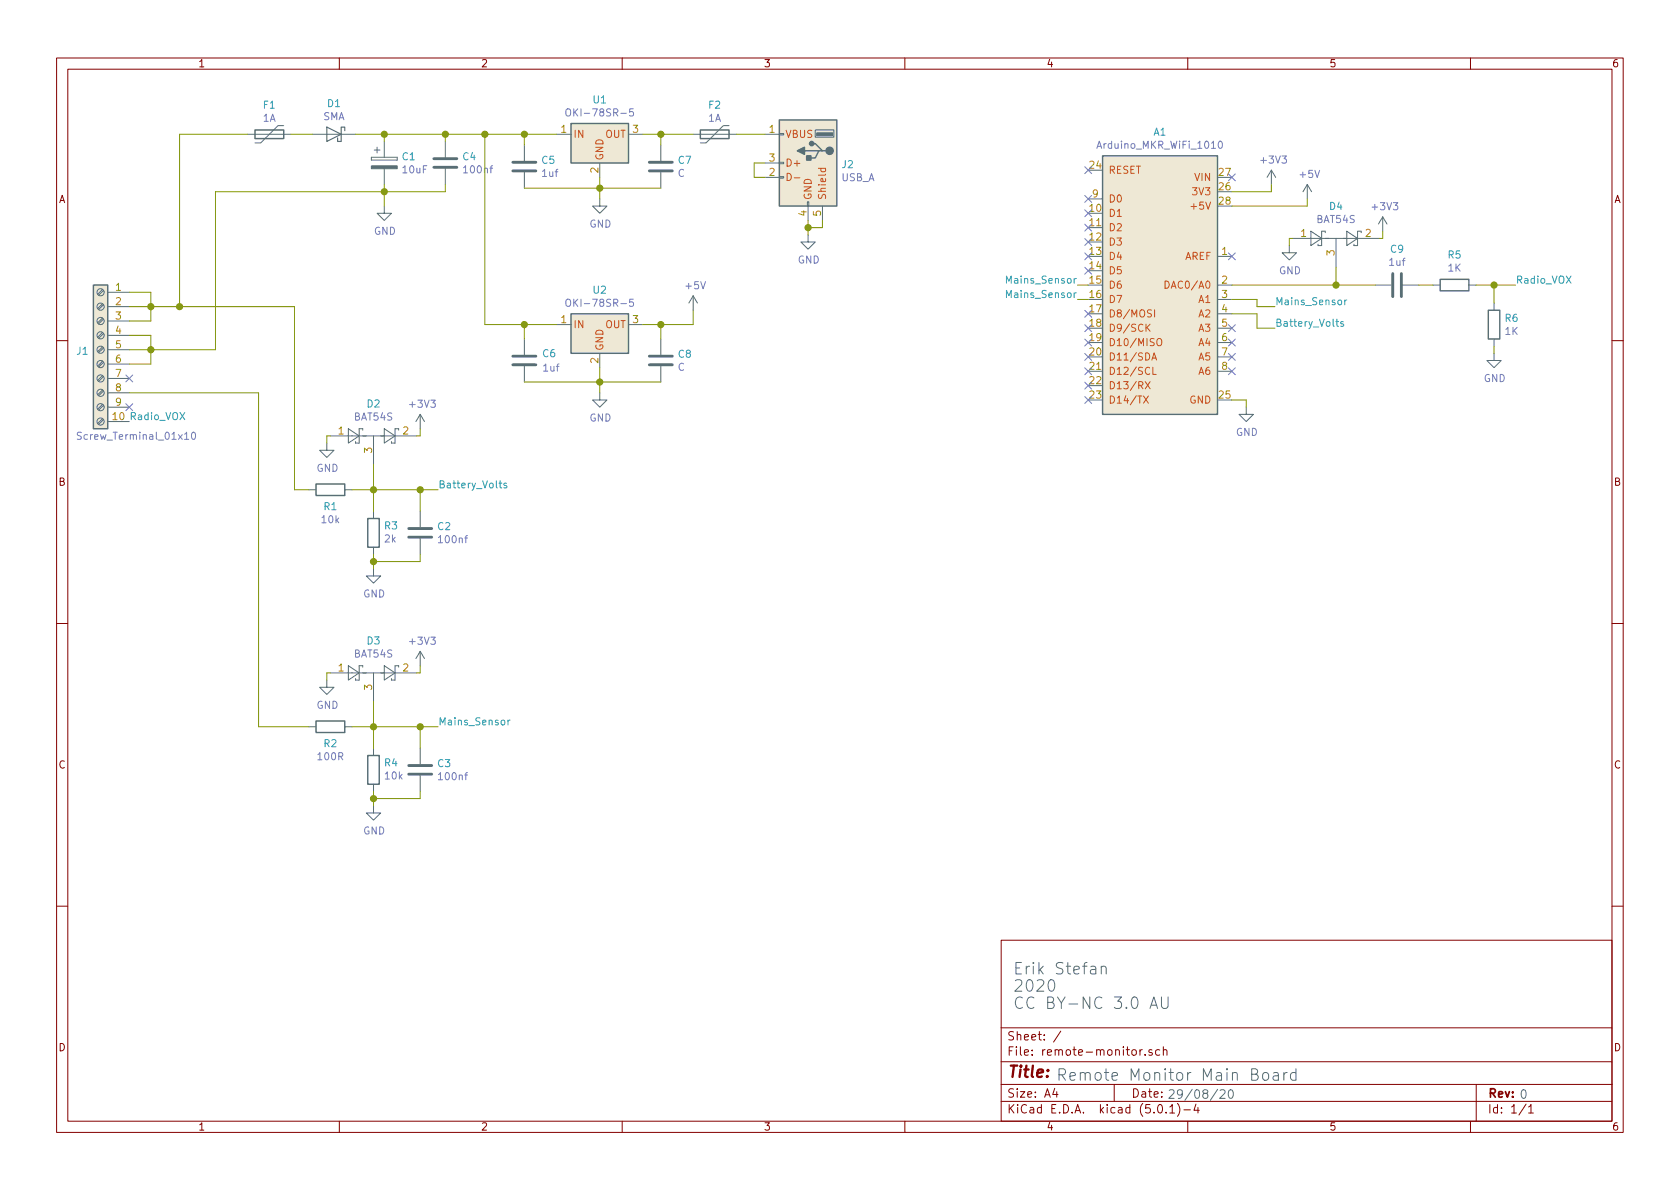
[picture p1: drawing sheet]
EESchema Schematic File Version 4
LIBS:remote-monitor-cache
EELAYER 26 0
EELAYER END
$Descr A4 11693 8268
encoding utf-8
Sheet 1 1
Title ""
Date ""
Rev ""
Comp ""
Comment1 ""
Comment2 ""
Comment3 ""
Comment4 ""
$EndDescr
$Comp
L Device:D_Schottky D1
U 1 1
P 2325 925
F 0 "D1" H 2325 1141 50  0000 C CNN
F 1 "SMA" H 2325 1050 50  0000 C CNN
F 2 "Diode_SMD:D_SMA" H 2325 925 50  0001 C CNN
F 3 "~" H 2325 925 50  0001 C CNN
	1    2325 925 
	-1   0    0    -1  
$EndComp
$Comp
L Device:R R1
U 1 1
P 2300 3400
F 0 "R1" V 2415 3400 50  0000 C CNN
F 1 "10k" V 2506 3400 50  0000 C CNN
F 2 "Resistor_SMD:R_1206_3216Metric" V 2230 3400 50  0001 C CNN
F 3 "~" H 2300 3400 50  0001 C CNN
	1    2300 3400
	0    1    1    0   
$EndComp
$Comp
L Device:CP C1
U 1 1
P 2675 1125
F 0 "C1" H 2793 1171 50  0000 L CNN
F 1 "10uF" H 2793 1080 50  0000 L CNN
F 2 "Capacitor_SMD:CP_Elec_5x4.5" H 2713 975 50  0001 C CNN
F 3 "~" H 2675 1125 50  0001 C CNN
	1    2675 1125
	1    0    0    -1  
$EndComp
$Comp
L power:GND #PWR05
U 1 1
P 2675 1425
F 0 "#PWR05" H 2675 1175 50  0001 C CNN
F 1 "GND" H 2680 1252 50  0000 C CNN
F 2 "" H 2675 1425 50  0001 C CNN
F 3 "" H 2675 1425 50  0001 C CNN
	1    2675 1425
	1    0    0    -1  
$EndComp
Wire Wire Line
	2675 1275 2675 1325
Wire Wire Line
	2475 925  2675 925 
Wire Wire Line
	2675 975  2675 925 
$Comp
L power:GND #PWR09
U 1 1
P 4175 2725
F 0 "#PWR09" H 4175 2475 50  0001 C CNN
F 1 "GND" H 4180 2552 50  0000 C CNN
F 2 "" H 4175 2725 50  0001 C CNN
F 3 "" H 4175 2725 50  0001 C CNN
	1    4175 2725
	1    0    0    -1  
$EndComp
Wire Wire Line
	4825 2250 4825 2150
$Comp
L power:+5V #PWR010
U 1 1
P 4825 2150
F 0 "#PWR010" H 4825 2000 50  0001 C CNN
F 1 "+5V" H 4840 2323 50  0000 C CNN
F 2 "" H 4825 2150 50  0001 C CNN
F 3 "" H 4825 2150 50  0001 C CNN
	1    4825 2150
	1    0    0    -1  
$EndComp
Connection ~ 2600 3400
Wire Wire Line
	2600 3400 2925 3400
$Comp
L Device:R R3
U 1 1
P 2600 3700
F 0 "R3" H 2530 3654 50  0000 R CNN
F 1 "2k" H 2530 3745 50  0000 R CNN
F 2 "Resistor_SMD:R_1206_3216Metric" V 2530 3700 50  0001 C CNN
F 3 "~" H 2600 3700 50  0001 C CNN
	1    2600 3700
	-1   0    0    1   
$EndComp
Wire Wire Line
	2600 3400 2600 3550
Wire Wire Line
	2450 3400 2600 3400
$Comp
L power:GND #PWR03
U 1 1
P 2600 3950
F 0 "#PWR03" H 2600 3700 50  0001 C CNN
F 1 "GND" H 2605 3777 50  0000 C CNN
F 2 "" H 2600 3950 50  0001 C CNN
F 3 "" H 2600 3950 50  0001 C CNN
	1    2600 3950
	1    0    0    -1  
$EndComp
Wire Wire Line
	2600 3850 2600 3900
$Comp
L Device:C C2
U 1 1
P 2925 3700
F 0 "C2" H 3040 3746 50  0000 L CNN
F 1 "100nf" H 3040 3655 50  0000 L CNN
F 2 "Capacitor_SMD:C_1206_3216Metric" H 2963 3550 50  0001 C CNN
F 3 "~" H 2925 3700 50  0001 C CNN
	1    2925 3700
	1    0    0    -1  
$EndComp
Wire Wire Line
	2925 3400 2925 3550
Connection ~ 2925 3400
Wire Wire Line
	2925 3400 3050 3400
Wire Wire Line
	2925 3850 2925 3900
Wire Wire Line
	2925 3900 2600 3900
Connection ~ 2600 3900
Wire Wire Line
	2600 3900 2600 3950
Text Label 3050 3400 0    50   ~ 0
Battery_Volts
Text Label 3050 5050 0    50   ~ 0
Mains_Sensor
$Comp
L 1.remote-monitor:Arduino_MKR_WiFi_1010 A1
U 1 1
P 8075 1975
F 0 "A1" H 8075 3042 50  0000 C CNN
F 1 "Arduino_MKR_WiFi_1010" H 8075 2951 50  0000 C CNN
F 2 "remote-monitor:Arduino_MKR_1010" H 8075 1975 50  0001 C CNN
F 3 "" H 8075 1975 50  0001 C CNN
	1    8075 1975
	1    0    0    -1  
$EndComp
Text Label 8875 2125 0    50   ~ 0
Mains_Sensor
Text Label 8875 2275 0    50   ~ 0
Battery_Volts
Wire Wire Line
	8575 2075 8750 2075
Wire Wire Line
	8750 2075 8750 2125
Wire Wire Line
	8750 2125 8875 2125
Wire Wire Line
	8575 2175 8750 2175
Wire Wire Line
	8750 2175 8750 2275
Wire Wire Line
	8750 2275 8875 2275
$Comp
L power:GND #PWR012
U 1 1
P 8675 2825
F 0 "#PWR012" H 8675 2575 50  0001 C CNN
F 1 "GND" H 8680 2652 50  0000 C CNN
F 2 "" H 8675 2825 50  0001 C CNN
F 3 "" H 8675 2825 50  0001 C CNN
	1    8675 2825
	1    0    0    -1  
$EndComp
$Comp
L power:+5V #PWR015
U 1 1
P 9100 1375
F 0 "#PWR015" H 9100 1225 50  0001 C CNN
F 1 "+5V" H 9115 1548 50  0000 C CNN
F 2 "" H 9100 1375 50  0001 C CNN
F 3 "" H 9100 1375 50  0001 C CNN
	1    9100 1375
	1    0    0    -1  
$EndComp
Wire Wire Line
	9100 1425 9100 1375
Wire Wire Line
	8575 2775 8675 2775
Wire Wire Line
	8675 2775 8675 2825
Connection ~ 2675 1325
Wire Wire Line
	2675 1325 2675 1425
$Comp
L power:+3V3 #PWR06
U 1 1
P 2925 2975
F 0 "#PWR06" H 2925 2825 50  0001 C CNN
F 1 "+3V3" H 2940 3148 50  0000 C CNN
F 2 "" H 2925 2975 50  0001 C CNN
F 3 "" H 2925 2975 50  0001 C CNN
	1    2925 2975
	1    0    0    -1  
$EndComp
$Comp
L power:GND #PWR08
U 1 1
P 4175 1375
F 0 "#PWR08" H 4175 1125 50  0001 C CNN
F 1 "GND" H 4180 1202 50  0000 C CNN
F 2 "" H 4175 1375 50  0001 C CNN
F 3 "" H 4175 1375 50  0001 C CNN
	1    4175 1375
	1    0    0    -1  
$EndComp
$Comp
L Connector:USB_A J2
U 1 1
P 5625 1125
F 0 "J2" H 5395 1116 50  0000 R CNN
F 1 "USB_A" H 5395 1025 50  0000 R CNN
F 2 "remote-monitor:USB_A_Molex_105057_Vertical" H 5775 1075 50  0001 C CNN
F 3 " ~" H 5775 1075 50  0001 C CNN
	1    5625 1125
	-1   0    0    -1  
$EndComp
$Comp
L Device:Polyfuse F2
U 1 1
P 4975 925
F 0 "F2" V 4770 925 50  0000 C CNN
F 1 "1A" V 4861 925 50  0000 C CNN
F 2 "Fuse:Fuse_1812_4532Metric" H 5025 725 50  0001 L CNN
F 3 "~" H 4975 925 50  0001 C CNN
	1    4975 925 
	0    1    1    0   
$EndComp
$Comp
L Device:Polyfuse F1
U 1 1
P 1875 925
F 0 "F1" V 1670 925 50  0000 C CNN
F 1 "1A" V 1761 925 50  0000 C CNN
F 2 "Fuse:Fuse_1812_4532Metric" H 1925 725 50  0001 L CNN
F 3 "~" H 1875 925 50  0001 C CNN
	1    1875 925 
	0    1    1    0   
$EndComp
Wire Wire Line
	5325 1125 5250 1125
Wire Wire Line
	5250 1125 5250 1225
Wire Wire Line
	5250 1225 5325 1225
$Comp
L power:GND #PWR011
U 1 1
P 5625 1625
F 0 "#PWR011" H 5625 1375 50  0001 C CNN
F 1 "GND" H 5630 1452 50  0000 C CNN
F 2 "" H 5625 1625 50  0001 C CNN
F 3 "" H 5625 1625 50  0001 C CNN
	1    5625 1625
	1    0    0    -1  
$EndComp
Wire Wire Line
	5625 1525 5625 1575
Wire Wire Line
	5725 1525 5725 1575
Wire Wire Line
	5725 1575 5625 1575
Connection ~ 5625 1575
Wire Wire Line
	5625 1575 5625 1625
NoConn ~ 8575 1225
NoConn ~ 8575 1775
NoConn ~ 8575 2275
NoConn ~ 8575 2375
NoConn ~ 8575 2475
NoConn ~ 8575 2575
NoConn ~ 7575 2775
NoConn ~ 7575 2675
NoConn ~ 7575 2575
NoConn ~ 7575 2475
NoConn ~ 7575 2375
NoConn ~ 7575 2275
NoConn ~ 7575 2175
NoConn ~ 7575 1875
NoConn ~ 7575 1775
NoConn ~ 7575 1675
NoConn ~ 7575 1575
NoConn ~ 7575 1475
NoConn ~ 7575 1375
NoConn ~ 7575 1175
$Comp
L Device:C C9
U 1 1
P 9725 1975
F 0 "C9" V 9473 1975 50  0000 C CNN
F 1 "1uf" V 9564 1975 50  0000 C CNN
F 2 "Capacitor_SMD:C_1206_3216Metric" H 9763 1825 50  0001 C CNN
F 3 "~" H 9725 1975 50  0001 C CNN
	1    9725 1975
	0    1    1    0   
$EndComp
$Comp
L Device:R R5
U 1 1
P 10125 1975
F 0 "R5" V 10332 1975 50  0000 C CNN
F 1 "1K" V 10241 1975 50  0000 C CNN
F 2 "Resistor_SMD:R_1206_3216Metric" V 10055 1975 50  0001 C CNN
F 3 "~" H 10125 1975 50  0001 C CNN
	1    10125 1975
	0    -1   -1   0   
$EndComp
Wire Wire Line
	8575 1975 9300 1975
Wire Wire Line
	9875 1975 9975 1975
Text Label 10550 1975 0    50   ~ 0
Radio_VOX
Wire Wire Line
	8575 1425 9100 1425
$Comp
L power:+3V3 #PWR013
U 1 1
P 8850 1275
F 0 "#PWR013" H 8850 1125 50  0001 C CNN
F 1 "+3V3" H 8865 1448 50  0000 C CNN
F 2 "" H 8850 1275 50  0001 C CNN
F 3 "" H 8850 1275 50  0001 C CNN
	1    8850 1275
	1    0    0    -1  
$EndComp
Wire Wire Line
	8575 1325 8850 1325
Wire Wire Line
	8850 1325 8850 1275
Wire Wire Line
	2675 925  3100 925 
Connection ~ 2675 925 
$Comp
L Device:C C4
U 1 1
P 3100 1125
F 0 "C4" H 3215 1171 50  0000 L CNN
F 1 "100nf" H 3215 1080 50  0000 L CNN
F 2 "Capacitor_SMD:C_1206_3216Metric" H 3138 975 50  0001 C CNN
F 3 "~" H 3100 1125 50  0001 C CNN
	1    3100 1125
	1    0    0    -1  
$EndComp
Wire Wire Line
	3100 925  3100 975 
Connection ~ 3100 925 
Wire Wire Line
	3100 925  3375 925 
Wire Wire Line
	3100 1275 3100 1325
Wire Wire Line
	3100 1325 2675 1325
$Comp
L 1.remote-monitor:OKI-78SR-5 U2
U 1 1
P 4175 2300
F 0 "U2" H 4175 2592 50  0000 C CNN
F 1 "OKI-78SR-5" H 4175 2501 50  0000 C CNN
F 2 "Converter_DCDC:Converter_DCDC_muRata_OKI-78SR_Vertical" H 5325 2100 50  0001 C CNN
F 3 "" H 4175 2350 50  0001 C CNN
	1    4175 2300
	1    0    0    -1  
$EndComp
$Comp
L 1.remote-monitor:OKI-78SR-5 U1
U 1 1
P 4175 975
F 0 "U1" H 4175 1267 50  0000 C CNN
F 1 "OKI-78SR-5" H 4175 1176 50  0000 C CNN
F 2 "Converter_DCDC:Converter_DCDC_muRata_OKI-78SR_Vertical" H 5325 775 50  0001 C CNN
F 3 "" H 4175 1025 50  0001 C CNN
	1    4175 975 
	1    0    0    -1  
$EndComp
$Comp
L Connector:Screw_Terminal_01x10 J1
U 1 1
P 700 2425
F 0 "J1" H 780 2417 50  0000 L CNN
F 1 "Screw_Terminal_01x10" H 25  1825 50  0000 L CNN
F 2 "remote-monitor:Screw_Terminal_1x10" H 700 2425 50  0001 C CNN
F 3 "~" H 700 2425 50  0001 C CNN
	1    700  2425
	-1   0    0    -1  
$EndComp
Text Label 900  2925 0    50   ~ 0
Radio_VOX
Wire Wire Line
	3375 925  3375 2250
Wire Wire Line
	3375 2250 3650 2250
Wire Wire Line
	4475 2250 4600 2250
Wire Wire Line
	3375 925  3650 925 
Connection ~ 3375 925 
Wire Wire Line
	4475 925  4600 925 
$Comp
L Device:C C5
U 1 1
P 3650 1150
F 0 "C5" H 3765 1196 50  0000 L CNN
F 1 "1uf" H 3765 1105 50  0000 L CNN
F 2 "Capacitor_SMD:C_1206_3216Metric" H 3688 1000 50  0001 C CNN
F 3 "~" H 3650 1150 50  0001 C CNN
	1    3650 1150
	1    0    0    -1  
$EndComp
$Comp
L Device:C C6
U 1 1
P 3650 2500
F 0 "C6" H 3875 2550 50  0000 R CNN
F 1 "1uf" H 3900 2450 50  0000 R CNN
F 2 "Capacitor_SMD:C_1206_3216Metric" H 3688 2350 50  0001 C CNN
F 3 "~" H 3650 2500 50  0001 C CNN
	1    3650 2500
	1    0    0    -1  
$EndComp
$Comp
L Device:C C7
U 1 1
P 4600 1150
F 0 "C7" H 4715 1196 50  0000 L CNN
F 1 "C" H 4715 1105 50  0000 L CNN
F 2 "Capacitor_SMD:C_1206_3216Metric" H 4638 1000 50  0001 C CNN
F 3 "~" H 4600 1150 50  0001 C CNN
	1    4600 1150
	1    0    0    -1  
$EndComp
$Comp
L Device:C C8
U 1 1
P 4600 2500
F 0 "C8" H 4715 2546 50  0000 L CNN
F 1 "C" H 4715 2455 50  0000 L CNN
F 2 "Capacitor_SMD:C_1206_3216Metric" H 4638 2350 50  0001 C CNN
F 3 "~" H 4600 2500 50  0001 C CNN
	1    4600 2500
	1    0    0    -1  
$EndComp
Wire Wire Line
	3650 2650 4175 2650
Wire Wire Line
	4175 2550 4175 2650
Connection ~ 4175 2650
Wire Wire Line
	4175 2650 4600 2650
Wire Wire Line
	3650 1300 4175 1300
Wire Wire Line
	4175 1225 4175 1300
Connection ~ 4175 1300
Wire Wire Line
	4175 1300 4600 1300
Wire Wire Line
	4175 1300 4175 1375
Wire Wire Line
	4175 2650 4175 2725
Wire Wire Line
	3650 1000 3650 925 
Connection ~ 3650 925 
Wire Wire Line
	3650 925  3875 925 
Wire Wire Line
	4600 1000 4600 925 
Wire Wire Line
	4600 2350 4600 2250
Connection ~ 4600 2250
Wire Wire Line
	4600 2250 4825 2250
Wire Wire Line
	3650 2350 3650 2250
Connection ~ 3650 2250
Wire Wire Line
	3650 2250 3875 2250
Text Notes 10575 7650 0    60   ~ 0
0
Text Notes 7350 7525 0    80   ~ 0
Remote Monitor Main Board
Text Notes 7050 7025 0    80   ~ 0
Erik Stefan\n2020\nCC BY-NC 3.0 AU
Text Notes 8125 7650 0    60   ~ 0
29/08/20
Wire Wire Line
	900  2025 1050 2025
Wire Wire Line
	1050 2025 1050 2125
Wire Wire Line
	1050 2225 900  2225
Wire Wire Line
	900  2325 1050 2325
Wire Wire Line
	1050 2325 1050 2425
Wire Wire Line
	1050 2525 900  2525
Wire Wire Line
	900  2125 1050 2125
Connection ~ 1050 2125
Wire Wire Line
	1050 2125 1050 2225
Wire Wire Line
	900  2425 1050 2425
Connection ~ 1050 2425
Wire Wire Line
	1050 2425 1050 2525
Wire Wire Line
	1500 2425 1500 1325
Wire Wire Line
	1500 1325 2675 1325
Wire Wire Line
	1050 2425 1500 2425
$Comp
L Diode:BAT54S D2
U 1 1
P 2600 3025
F 0 "D2" H 2600 3250 50  0000 C CNN
F 1 "BAT54S" H 2600 3159 50  0000 C CNN
F 2 "Package_TO_SOT_SMD:SOT-23" H 2675 3150 50  0001 L CNN
F 3 "https://www.diodes.com/assets/Datasheets/ds11005.pdf" H 2480 3025 50  0001 C CNN
	1    2600 3025
	1    0    0    -1  
$EndComp
Wire Wire Line
	2600 3225 2600 3400
$Comp
L power:GND #PWR01
U 1 1
P 2275 3075
F 0 "#PWR01" H 2275 2825 50  0001 C CNN
F 1 "GND" H 2280 2902 50  0000 C CNN
F 2 "" H 2275 3075 50  0001 C CNN
F 3 "" H 2275 3075 50  0001 C CNN
	1    2275 3075
	1    0    0    -1  
$EndComp
Wire Wire Line
	1250 2125 1250 925 
Wire Wire Line
	1050 2125 1250 2125
Wire Wire Line
	2900 3025 2925 3025
Wire Wire Line
	2925 3025 2925 2975
Wire Wire Line
	2300 3025 2275 3025
Wire Wire Line
	2275 3025 2275 3075
$Comp
L Device:R R2
U 1 1
P 2300 5050
F 0 "R2" V 2415 5050 50  0000 C CNN
F 1 "100R" V 2506 5050 50  0000 C CNN
F 2 "Resistor_SMD:R_1206_3216Metric" V 2230 5050 50  0001 C CNN
F 3 "~" H 2300 5050 50  0001 C CNN
	1    2300 5050
	0    1    1    0   
$EndComp
Connection ~ 2600 5050
Wire Wire Line
	2600 5050 2925 5050
$Comp
L Device:R R4
U 1 1
P 2600 5350
F 0 "R4" H 2530 5304 50  0000 R CNN
F 1 "10k" H 2530 5395 50  0000 R CNN
F 2 "Resistor_SMD:R_1206_3216Metric" V 2530 5350 50  0001 C CNN
F 3 "~" H 2600 5350 50  0001 C CNN
	1    2600 5350
	-1   0    0    1   
$EndComp
Wire Wire Line
	2600 5050 2600 5200
Wire Wire Line
	2450 5050 2600 5050
$Comp
L power:GND #PWR04
U 1 1
P 2600 5600
F 0 "#PWR04" H 2600 5350 50  0001 C CNN
F 1 "GND" H 2605 5427 50  0000 C CNN
F 2 "" H 2600 5600 50  0001 C CNN
F 3 "" H 2600 5600 50  0001 C CNN
	1    2600 5600
	1    0    0    -1  
$EndComp
Wire Wire Line
	2600 5500 2600 5550
$Comp
L Device:C C3
U 1 1
P 2925 5350
F 0 "C3" H 3040 5396 50  0000 L CNN
F 1 "100nf" H 3040 5305 50  0000 L CNN
F 2 "Capacitor_SMD:C_1206_3216Metric" H 2963 5200 50  0001 C CNN
F 3 "~" H 2925 5350 50  0001 C CNN
	1    2925 5350
	1    0    0    -1  
$EndComp
Wire Wire Line
	2925 5050 2925 5200
Connection ~ 2925 5050
Wire Wire Line
	2925 5050 3050 5050
Wire Wire Line
	2925 5500 2925 5550
Wire Wire Line
	2925 5550 2600 5550
Connection ~ 2600 5550
Wire Wire Line
	2600 5550 2600 5600
$Comp
L power:+3V3 #PWR07
U 1 1
P 2925 4625
F 0 "#PWR07" H 2925 4475 50  0001 C CNN
F 1 "+3V3" H 2940 4798 50  0000 C CNN
F 2 "" H 2925 4625 50  0001 C CNN
F 3 "" H 2925 4625 50  0001 C CNN
	1    2925 4625
	1    0    0    -1  
$EndComp
$Comp
L Diode:BAT54S D3
U 1 1
P 2600 4675
F 0 "D3" H 2600 4900 50  0000 C CNN
F 1 "BAT54S" H 2600 4809 50  0000 C CNN
F 2 "Package_TO_SOT_SMD:SOT-23" H 2675 4800 50  0001 L CNN
F 3 "https://www.diodes.com/assets/Datasheets/ds11005.pdf" H 2480 4675 50  0001 C CNN
	1    2600 4675
	1    0    0    -1  
$EndComp
Wire Wire Line
	2600 4875 2600 5050
$Comp
L power:GND #PWR02
U 1 1
P 2275 4725
F 0 "#PWR02" H 2275 4475 50  0001 C CNN
F 1 "GND" H 2280 4552 50  0000 C CNN
F 2 "" H 2275 4725 50  0001 C CNN
F 3 "" H 2275 4725 50  0001 C CNN
	1    2275 4725
	1    0    0    -1  
$EndComp
Wire Wire Line
	2900 4675 2925 4675
Wire Wire Line
	2925 4675 2925 4625
$Comp
L power:+3V3 #PWR016
U 1 1
P 9625 1600
F 0 "#PWR016" H 9625 1450 50  0001 C CNN
F 1 "+3V3" H 9640 1773 50  0000 C CNN
F 2 "" H 9625 1600 50  0001 C CNN
F 3 "" H 9625 1600 50  0001 C CNN
	1    9625 1600
	1    0    0    -1  
$EndComp
$Comp
L Diode:BAT54S D4
U 1 1
P 9300 1650
F 0 "D4" H 9300 1875 50  0000 C CNN
F 1 "BAT54S" H 9300 1784 50  0000 C CNN
F 2 "Package_TO_SOT_SMD:SOT-23" H 9375 1775 50  0001 L CNN
F 3 "https://www.diodes.com/assets/Datasheets/ds11005.pdf" H 9180 1650 50  0001 C CNN
	1    9300 1650
	1    0    0    -1  
$EndComp
$Comp
L power:GND #PWR014
U 1 1
P 8975 1700
F 0 "#PWR014" H 8975 1450 50  0001 C CNN
F 1 "GND" H 8980 1527 50  0000 C CNN
F 2 "" H 8975 1700 50  0001 C CNN
F 3 "" H 8975 1700 50  0001 C CNN
	1    8975 1700
	1    0    0    -1  
$EndComp
Wire Wire Line
	9600 1650 9625 1650
Wire Wire Line
	9625 1650 9625 1600
Wire Wire Line
	9000 1650 8975 1650
Wire Wire Line
	8975 1650 8975 1700
$Comp
L Device:R R6
U 1 1
P 10400 2250
F 0 "R6" H 10470 2296 50  0000 L CNN
F 1 "1K" H 10470 2205 50  0000 L CNN
F 2 "Resistor_SMD:R_1206_3216Metric" V 10330 2250 50  0001 C CNN
F 3 "~" H 10400 2250 50  0001 C CNN
	1    10400 2250
	1    0    0    -1  
$EndComp
Wire Wire Line
	10275 1975 10400 1975
Wire Wire Line
	10400 1975 10400 2100
Connection ~ 10400 1975
Wire Wire Line
	10400 1975 10550 1975
$Comp
L power:GND #PWR017
U 1 1
P 10400 2450
F 0 "#PWR017" H 10400 2200 50  0001 C CNN
F 1 "GND" H 10405 2277 50  0000 C CNN
F 2 "" H 10400 2450 50  0001 C CNN
F 3 "" H 10400 2450 50  0001 C CNN
	1    10400 2450
	1    0    0    -1  
$EndComp
Wire Wire Line
	10400 2400 10400 2450
Wire Wire Line
	9300 1850 9300 1975
Connection ~ 9300 1975
Wire Wire Line
	9300 1975 9575 1975
Wire Wire Line
	1250 2125 2050 2125
Wire Wire Line
	2050 2125 2050 3400
Wire Wire Line
	2050 3400 2150 3400
Connection ~ 1250 2125
Wire Wire Line
	900  2725 1800 2725
Wire Wire Line
	1800 2725 1800 5050
Wire Wire Line
	1800 5050 2150 5050
Wire Wire Line
	2300 4675 2275 4675
Wire Wire Line
	2275 4675 2275 4725
NoConn ~ 900  2625
NoConn ~ 900  2825
Text Label 7500 2075 2    50   ~ 0
Mains_Sensor
Text Label 7500 1975 2    50   ~ 0
Mains_Sensor
Wire Wire Line
	7500 1975 7575 1975
Wire Wire Line
	7500 2075 7575 2075
Wire Wire Line
	1250 925  1725 925 
Wire Wire Line
	2025 925  2175 925 
Wire Wire Line
	4600 925  4825 925 
Connection ~ 4600 925 
Wire Wire Line
	5125 925  5325 925 
$EndSCHEMATC
